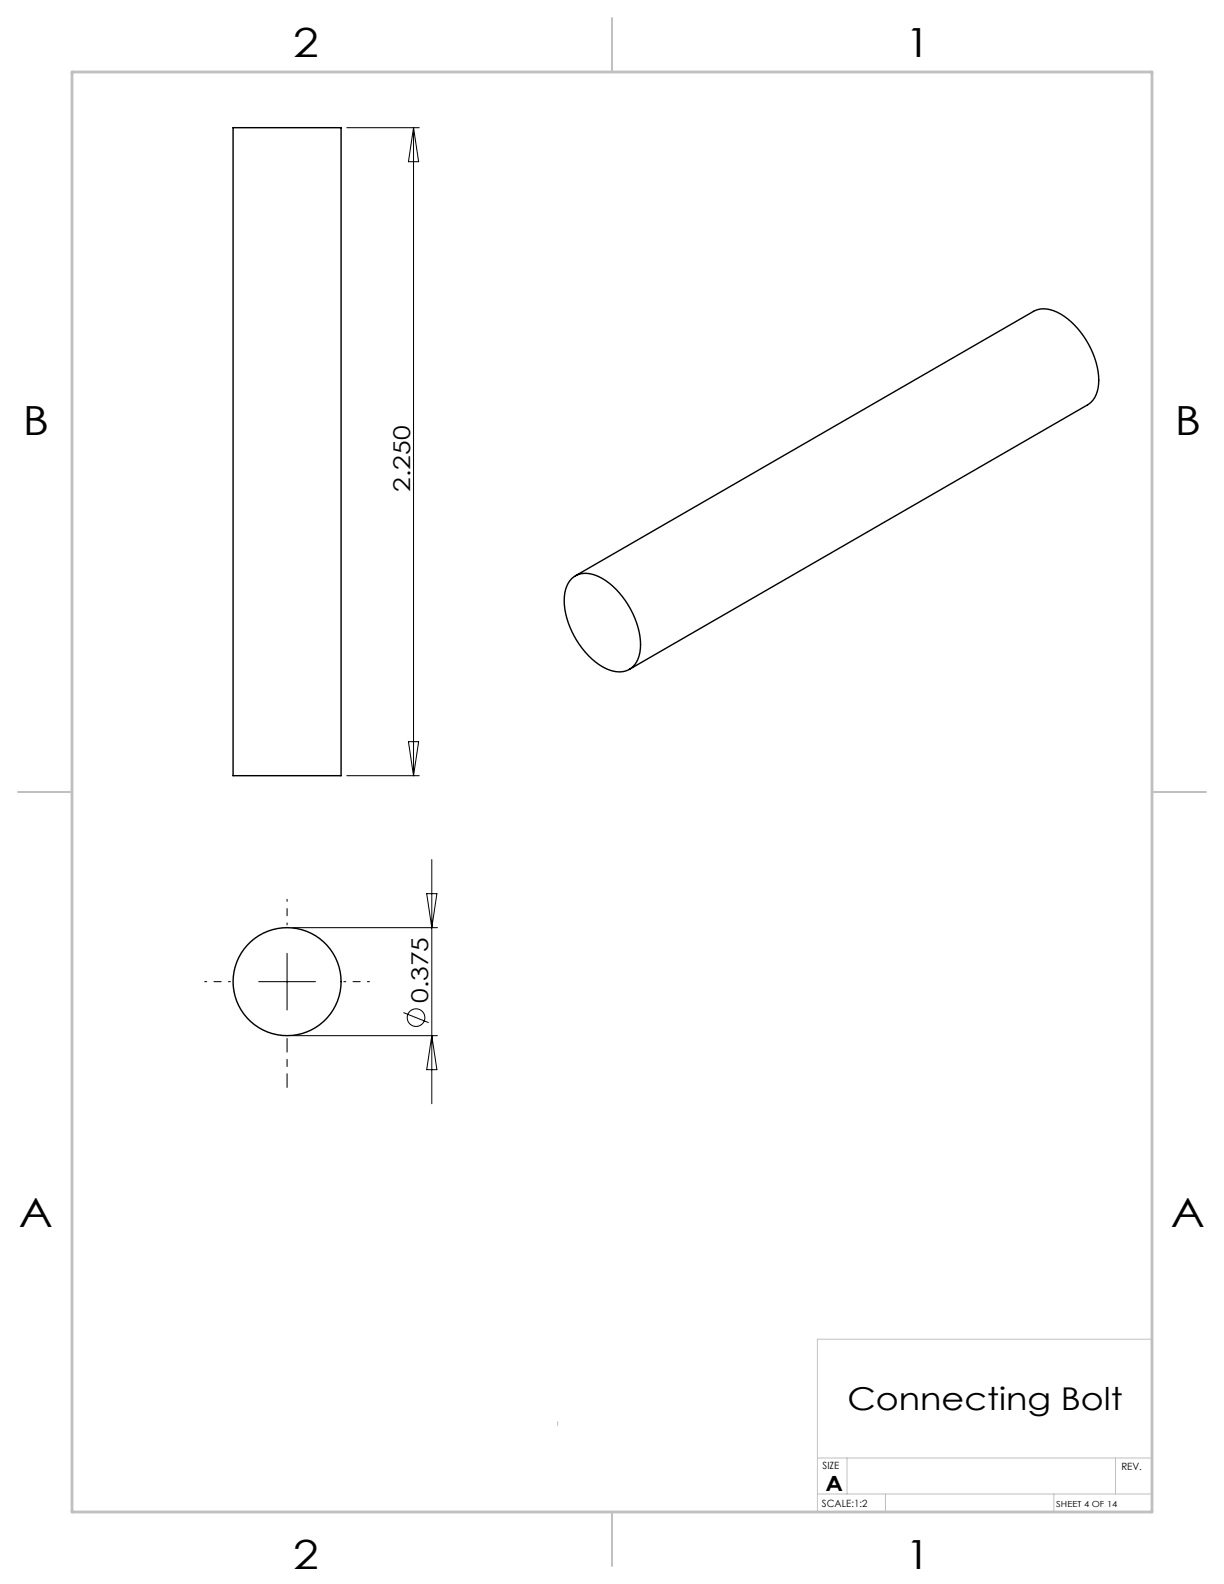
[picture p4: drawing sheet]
<svg xmlns="http://www.w3.org/2000/svg" width="216mm" height="279mm" viewBox="0 0 216 279" stroke-linecap="round" stroke-linejoin="round" font-family="sans-serif">
<g fill="none" stroke="#000" stroke-width=".18">
<path d="M61.2 22.5h12.7M72.9 22.5v114.3M72.9 22.5l.9 6h-1.8zM61.2 136.8h12.7M72 130.8h1.8l-.9 6zM75.3 157.6h1.8l-.9 6zM76.2 151.6v43.1M45.6 173.2h10M50.6 168.2v10M51.6 163.6h25.6M71.2 178.6l4.4 1.8M51.6 182.7h25.6"/>
<path d="M76.2 182.7l.9 6h-1.8z"/>
<circle cx="73.4" cy="179.5" r="1.56"/>
</g>
<path d="M40.6 173.2h-4.5M50.6 163.2v-4.6M60.6 173.2h4.6" fill="none" stroke="#000" stroke-width=".18" stroke-dasharray="15.2 1.3 1.3 1.3" stroke-dashoffset="14.9"/>
<path d="M50.6 183.2v8.6" fill="none" stroke="#000" stroke-width=".18" stroke-dasharray="15.2 1.3 1.3 1.3" stroke-dashoffset="12.8"/>
<path d="M203.2 236.2h-59v30.5M98.4 250.7v.8M144.2 257.2h59M149.4 257.2v6.3M196.8 257.2v6.3M144.2 263.5h59M156.2 263.5v3.2M185.9 263.5v3.2" fill="none" stroke="#c0c0c0" stroke-width=".18"/>
<path d="M107.9 3.2v9.5M3.2 139.7h9.5M203.2 139.7h9.5M107.9 266.7v9.5" fill="none" stroke="#c0c0c0" stroke-width=".25"/>
<path d="M12.7 12.7h190.5v254h-190.5z" fill="none" stroke="#c0c0c0" stroke-width=".5"/>
<g fill="none" stroke="#000" stroke-width=".25">
<path d="M41.1 22.5h19.1v114.3h-19.1zM100.9 102a4 4 0 0 1 4.7-.3 14.5 14.5 0 0 1 7.4 12.7 3.9 3.9 0 0 1-3.7 4.1 8.8 8.8 0 0 1-6.1-3.4 13.9 13.9 0 0 1-3.6-10.5 4.6 4.6 0 0 1 1.3-2.6zM101.5 101.6l80.8-46.7a5.1 5.1 0 0 1 5.4 .9 14.8 14.8 0 0 1 6.1 12 4.4 4.4 0 0 1-2 3.6l-80.8 46.7"/>
<circle cx="50.6" cy="173.2" r="9.5"/>
</g>
<g font-size="7.1">
<text x="51.7" y="10.1">2</text>
<text x="159.7" y="10.1">1</text>
<text x="4" y="76.7">B</text>
<text x="207.2" y="76.7">B</text>
<text x="3.3" y="216.4">A</text>
<text x="206.5" y="216.4">A</text>
<text x="51.7" y="276.8">2</text>
<text x="159.7" y="276.8">1</text>
</g>
<text font-size="5.5" x="149.5" y="248.7">Connecting Bolt</text>
<g font-size="4.1">
<text x="72.4" y="86.7" transform="rotate(-90 72.4 86.7)">2.250</text>
<text x="75.5" y="176.9" transform="rotate(-90 75.5 176.9)">0.375</text>
</g>
<text font-size="3.7" x="145.6" y="263.1">A</text>
<g font-size="1.8">
<text x="145.1" y="259.2">SIZE</text>
<text x="197.8" y="259.4">REV.</text>
<text x="145" y="265.8">SCALE:1:2</text>
</g>
<text font-size="1.5" x="186.3" y="265.9">SHEET 4 OF 14</text>
</svg>
